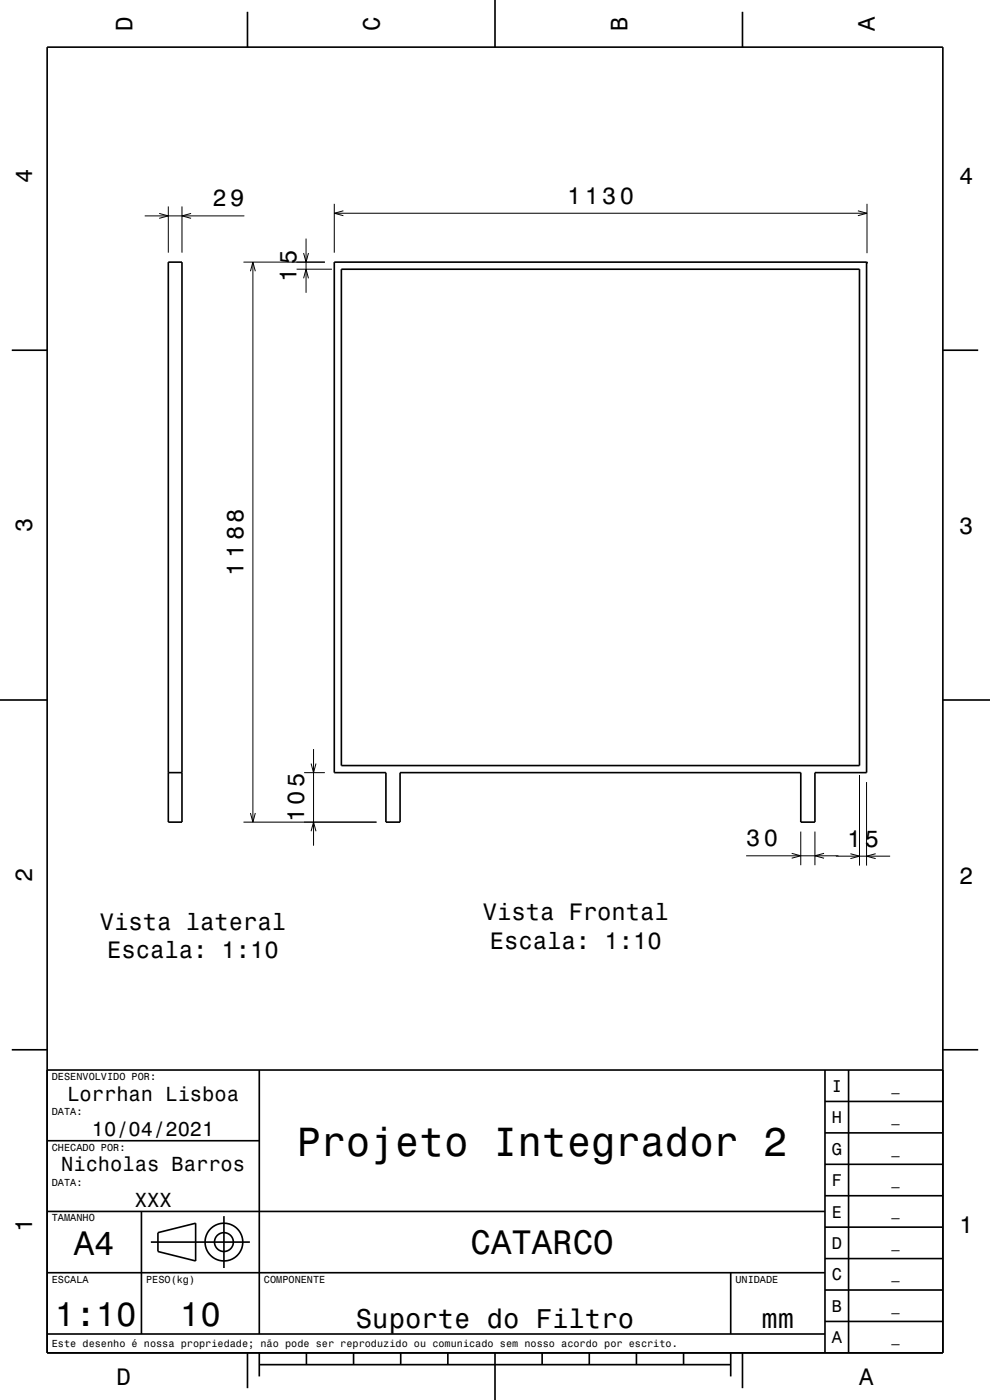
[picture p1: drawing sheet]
<svg xmlns="http://www.w3.org/2000/svg" width="210mm" height="297mm" viewBox="0 0 210 297" stroke-linecap="round" stroke-linejoin="round" font-family="sans-serif">
<g fill="none" stroke="#000" stroke-width=".21">
<path d="M30.7 45.8h21.1M33.8 45.3l1.9 .5-1.9 .5M35.7 43.8v9.8M38.6 43.8v9.8M40.5 45.3l-1.9 .5 1.9 .5M51.6 55.6h17.3M53.1 57.5l.5-1.9 .6 1.9M53.6 55.6v118.8M62.9 57.1h7.5M64.4 59l.5-1.9 .5 1.9M64.4 53.7l.5 1.9 .5-1.9M64.9 50.6v11.5"/>
<path d="M70.9 43.2v10.4M70.9 45.2h113M72.8 44.7l-1.9 .5 1.9 .6M182 44.7l1.9 .5-1.9 .6M183.9 43.2v10.5M66.5 158.9v20.5M51.6 174.4h28.3M53.1 172.5l.5 1.9 .6-1.9M64.5 163.9h4.4M66 176.3l.5-1.9 .5 1.9M66 162l.5 1.9 .5-1.9M169.9 176.4v7.2"/>
<path d="M172.9 176.4v7.2M182.3 164.4v19.2M183.8 165.9v17.7M158.3 181.6h19.6M167.9 181l2 .6-2 .5M174.8 181l-1.9 .6 1.9 .5M177.3 181.6h11.5M180.4 181.1l1.9 .5-1.9 .5M185.7 181.1l-1.9 .5 1.9 .5"/>
</g>
<g fill="none" stroke="#000" stroke-width=".35">
<path d="M10 10h190v277h-190zM52.5 2.5v7.5M105 0v10M157.5 2.5v7.5M35.7 55.6h2.9v118.8h-2.9zM70.9 55.6h112.9v108.3h-10.9v10.5h-3v-10.5h-85v10.5h-3v-10.5h-11zM72.4 57.1h109.9v105.3h-109.9zM2.5 74.3h7.5M200 74.3h7.5M0 148.5h10M200 148.5h10M35.7 163.9h2.9"/>
<path d="M2.5 222.7h7.5M10 227h190M55 227v56M175 233.7h25M175 227v60M180 227v60M200 222.7h7.5M10 257h165M10 242h45M30 257v26M47.5 258v11M175 253.7h25"/>
<path d="M175 247h25M175 240.3h25M10 270h165M32 263.5h21M33.5 261.5l8-2v8l-8-2zM155 270v13M175 273.7h25M175 267h25M175 260.3h25M10 283h165M52.5 287v7.5M55 289.5h100"/>
<path d="M55 287v5M65 287v2.5M75 287v2.5M85 287v2.5M95 287v2.5M105 287v10M115 287v2.5M125 287v2.5M135 287v2.5M145 287v2.5M155 287v5M157.5 287v7.5"/>
<path d="M175 280.3h25"/>
<circle cx="47.5" cy="263.5" r="2"/>
<circle cx="47.5" cy="263.5" r="4"/>
</g>
<path d="M183.7 55.5h.4v.4h-.4z" fill-rule="evenodd" fill="#000"/>
<text font-size="8.6" x="63" y="245.1">Projeto Integrador 2</text>
<g font-size="7.2">
<text x="15.7" y="266.3">A4</text>
<text x="99.8" y="266.1">CATARCO</text>
<text x="11.7" y="281.3">1:10</text>
<text x="38.2" y="281.3">10</text>
</g>
<g font-size="5.8">
<text x="75.5" y="281.6">Suporte do Filtro</text>
<text x="161.5" y="281.6">mm</text>
</g>
<g font-size="5">
<text x="28.1" y="6.5" transform="rotate(-90 28.1 6.5)">D</text>
<text x="80.6" y="6.5" transform="rotate(-90 80.6 6.5)">C</text>
<text x="133.1" y="6.5" transform="rotate(-90 133.1 6.5)">B</text>
<text x="185.6" y="6.5" transform="rotate(-90 185.6 6.5)">A</text>
<text x="6.8" y="38.7" transform="rotate(-90 6.8 38.7)">4</text>
<text x="203.5" y="39">4</text>
<text x="45.1" y="43.8">29</text>
<text x="120.3" y="43.2">1130</text>
<text x="62.9" y="59.7" transform="rotate(-90 62.9 59.7)">15</text>
<text x="6.8" y="112.9" transform="rotate(-90 6.8 112.9)">3</text>
<text x="203.5" y="113.2">3</text>
<text x="51.6" y="122.1" transform="rotate(-90 51.6 122.1)">1188</text>
<text x="64.5" y="174.4" transform="rotate(-90 64.5 174.4)">105</text>
<text x="158.3" y="179.5">30</text>
<text x="179.7" y="179.6">15</text>
<text x="6.8" y="187.1" transform="rotate(-90 6.8 187.1)">2</text>
<text x="203.5" y="187.4">2</text>
<text x="21.2" y="197.3">Vista lateral</text>
<text x="102.4" y="195.3">Vista Frontal</text>
<text x="22.7" y="203.3">Escala: 1:10</text>
<text x="103.9" y="201.3">Escala: 1:10</text>
<text x="6.8" y="261.3" transform="rotate(-90 6.8 261.3)">1</text>
<text x="203.5" y="261.6">1</text>
<text x="24.7" y="293.8">D</text>
<text x="182.2" y="293.8">A</text>
</g>
<g font-size="4.3">
<text x="14.3" y="233.5">Lorrhan Lisboa</text>
<text x="19.5" y="241">10/04/2021</text>
<text x="13" y="248.5">Nicholas Barros</text>
<text x="28.6" y="256">XXX</text>
</g>
<g font-size="3.6">
<text x="176.4" y="231.6">I</text>
<text x="176.4" y="238.3">H</text>
<text x="176.4" y="245">G</text>
<text x="176.4" y="251.6">F</text>
<text x="176.4" y="258.3">E</text>
<text x="176.4" y="265">D</text>
<text x="176.4" y="271.6">C</text>
<text x="176.4" y="278.3">B</text>
<text x="176.4" y="285">A</text>
</g>
<g font-size="2.9">
<text x="189.1" y="231.4">_</text>
<text x="189.1" y="238">_</text>
<text x="189.1" y="244.7">_</text>
<text x="189.1" y="251.4">_</text>
<text x="189.1" y="258">_</text>
<text x="189.1" y="264.7">_</text>
<text x="189.1" y="271.4">_</text>
<text x="189.1" y="278">_</text>
<text x="189.1" y="284.7">_</text>
</g>
<g font-size="2.2">
<text x="11" y="229.1">DESENVOLVIDO POR:</text>
<text x="11" y="236.6">DATA:</text>
<text x="11" y="244.1">CHECADO POR:</text>
<text x="11" y="251.6">DATA:</text>
<text x="11" y="259.1">TAMANHO</text>
<text x="11" y="272.1">ESCALA</text>
<text x="31" y="272.1">PESO(kg)</text>
<text x="56" y="272.1">COMPONENTE</text>
<text x="156" y="272.1">UNIDADE</text>
<text x="11" y="285.8">Este desenho é nossa propriedade; não pode ser reproduzido ou comunicado sem nosso acordo por escrito.</text>
</g>
</svg>
